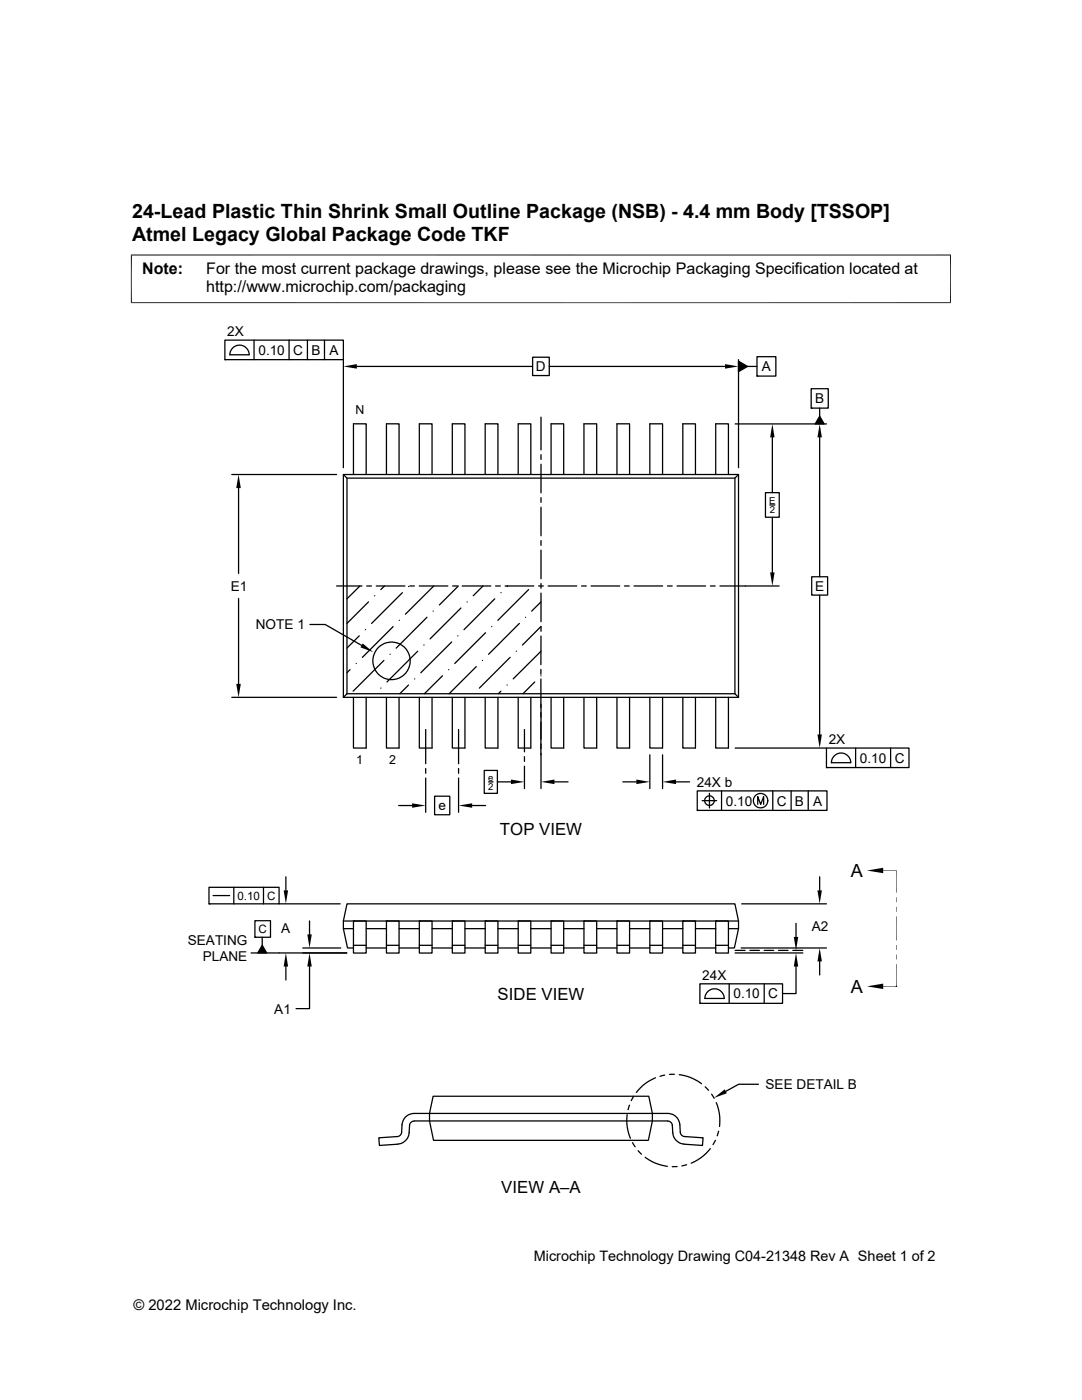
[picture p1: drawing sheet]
<svg xmlns="http://www.w3.org/2000/svg" width="216mm" height="279mm" viewBox="0 0 216 279" stroke-linecap="round" stroke-linejoin="round" font-family="sans-serif">
<g fill="none" stroke="#000" stroke-width=".25">
<path d="M44.9 67.9h23.6v3.9h-23.6zM44.9 71.8h.1M46.4 69.4a1.91 1.91 0 0 1 2.1-.4 1.91 1.91 0 0 1 1.2 1.8h-3.8l.1-.6zM50.7 67.9v3.9M57.7 67.9v3.9M61.3 67.9v3.9M64.7 67.9v3.9M68.5 71.8v21.5M71.2 73.1h35.1M106.3 71.3h3.3v3.7h-3.3zM109.6 73.1h35.1M147.4 72.1l1.8 1-1.8 1.1z"/>
<path d="M147.4 71.8v21.5M149.2 73.1h1.8M151 71.2h3.8v3.9h-3.8zM151 75.1h.1M161.9 77.6h3.4v3.8h-3.4zM46.2 94.7h21M47.6 97.4v17M68.5 94.7l.7 .7v43.1M68.5 94.7h78.9v44.5h-78.9zM70.5 94.7v-10.1h2.6v10.1M77.1 94.7v-10.1h2.5v10.1M83.7 94.7v-10.1h2.5v10.1"/>
<path d="M90.3 94.7v-10.1h2.5v10.1M96.8 94.7v-10.1h2.6v10.1M103.4 94.7v-10.1h2.5v10.1M107.9 83.2v6.6M107.9 90.7v1M107.9 92.6v5.8M107.9 99.3v1M110 94.7v-10.1h2.5v10.1M116.5 94.7v-10.1h2.6v10.1M123.1 94.7v-10.1h2.5v10.1M129.7 94.7v-10.1h2.5v10.1M136.2 94.7v-10.1h2.6v10.1"/>
<path d="M142.8 94.7v-10.1h2.6v10.1M146.6 95.4v43.1l.8 .7M146.7 84.6h18.2M147.4 94.7l-.8 .7h-77.4M152.7 98.3h2.8v4.9h-2.8zM154.1 87.3v11M161.9 81.4h.1M163.6 83.1l.8 1.5h-1.7zM163.6 81.4v1.7M163.6 87.3v27.8M47.6 119.4v17.1M67.2 116.9h5"/>
<path d="M71.8 116.9l-2.6 2.6M73.2 116.9h.9M74.8 118.9h.1M75.1 116.9h5.7M76.7 116.9l-.7 .8M80.3 118.3l-6.2 6.1M81.5 117.1h.1M81.7 116.9h1M83.7 116.9h5.7M86.6 116.9l-5.7 5.7M90.3 116.9h1M91.5 116.9l-3.8 3.8"/>
<path d="M92.2 116.9h5.7M96.4 116.9l-2 2M98.7 119.5l-6.1 6.2M98.9 116.9h.9M99.9 118.3h.1M100.8 116.9h5.7M101.3 116.9l-.1 .2M105.5 117.7l-6.2 6.1M107.5 116.9h.9M107.9 101.2v5.7M107.9 107.9v.9M107.9 109.8v5.7"/>
<path d="M107.9 116.5v.9M107.9 118.4v5.7M109.4 116.9h5.7M116 116.9h1M117.9 116.9h5.8M124.6 116.9h1M126.5 116.9h5.7M133.2 116.9h.9M135.1 116.9h5.7M141.8 116.9h.9M143.7 116.9h11.8M153.6 100.8h1"/>
<path d="M154.1 103.2v11M162 115.1h3.1v3.7h-3.1zM163.6 118.8v27.8M46.2 139.2h21M61.8 124.6h3.1l7.3 4.2M68.5 139.2h.1M69.2 138.5h77.4M69.2 138.5l-.7 .7M69.9 133.6l-.7 .7M70.5 139.2v10.1h2.6v-10.1M71.1 132.4h.1M71.7 126.9l-2.5 2.4"/>
<path d="M72.9 125.7h.1M73.5 120.1l-4.3 4.3M76 137.3h.1M76.6 131.8l-6.1 6.1M77.1 139.2v10.1h2.5v-10.1M77.8 130.6h.1M78.4 125.1l-6.1 6.1M79.7 123.8h.1M81.5 136.7l-1.7 1.8M82.7 135.5h.1M83.4 130l-6.2 6.1M83.7 139.2v10.1h2.5v-10.1"/>
<path d="M84.6 128.7h.1M85.2 123.2l-6.1 6.1M86.4 122h.1M88.3 134.9l-3.6 3.6M89.5 133.6h.1M90.1 128.1l-6.1 6.2M90.3 139.2v10.1h2.5v-10.1M91.4 126.9h.1M92 121.3l-6.2 6.2M93.2 120.1h.1M95 133l-5.4 5.5M96.3 131.8h.1"/>
<path d="M96.8 139.2v10.1h2.6v-10.1M96.9 126.3l-6.2 6.1M98.1 125.1h.1M99.9 137.9l-.5 .6M101.2 136.7h.1M101.8 131.2l-6.1 6.1M103 130h.1M103.4 139.2v10.1h2.5v-10.1M103.6 124.4l-6.1 6.2M104.9 123.2h.1M106.7 136.1l-2.3 2.4M107.9 133.6v1"/>
<path d="M107.9 135.5v21.9M107.9 134.9h.1M107.9 126l.1-1-3.8 3.7M107.9 126.9v5.8M108 120.1l-1.9 1.9M108 130l-5.6 5.5M110 139.2v10.1h2.5v-10.1M116.5 139.2v10.1h2.6v-10.1M123.1 139.2v10.1h2.5v-10.1M129.7 139.2v10.1h2.5v-10.1M136.2 139.2v10.1h2.6v-10.1M142.8 139.2v10.1h2.6v-10.1"/>
<path d="M84.9 145.6v6.8M84.9 153.4v.9M84.9 155.3v6.8M86.7 158.9h3v3.7h-3zM91.5 145.6v6.8M91.5 153.4v.9M91.5 155.3v6.8M96.6 153.8h2.7v4.5h-2.7zM97.5 156h.9M99.3 156h2.7M104.6 145.6v4.5M104.6 151v1"/>
<path d="M104.6 152.9v4.5M110.6 156h2.7M124.3 156h2.7M129.7 150.6v6.8M132.2 150.6v6.8M134.9 156h2.7M139.1 157.8h25.9v3.9h-25.9zM140.1 159.8h2.9M141.6 158.3v2.9M144 157.8v3.9M146.7 149.3h18.2M154.2 157.8v3.9"/>
<path d="M157.9 157.8v3.9M161.3 157.8v3.9M164.9 149.3h16.5v3.9h-16.5zM164.9 153.2h.1M165.9 152.2h3.9a1.93 1.93 0 0 0-2-1.9 1.93 1.93 0 0 0-1.9 1.9M170.7 149.3v3.9M177.7 149.3v3.9M41.7 177.1h14v3.3h-14zM42.5 178.7h3.3M46.7 177.1v3.3M52.6 177.1v3.3M57 175v2.7"/>
<path d="M79.5 160.8h2.7M94.2 160.8h2.7M139.1 161.7h.1M151.2 160.5v-1.5l.6 1.5 .6-1.5v1.5M163.6 175v2.7M41.7 180.4h.1M50.1 190.2h19.1M50.9 183.7h3.1v3.3h-3.1zM50.9 187h.1M52.3 188.7l.9 1.5h-1.8zM52.3 187v1.7M55.7 180.4h12.2"/>
<path d="M57 192.9v2.7M60.4 189.2h7.6M61.8 192.9v8.4h-2.7M61.8 183.8v2.7M68.5 185.3h2M68.5 183.8h78.9M70.5 183.8h2.6v6.4h-2.6zM70.5 183.8h.1M70.5 189.2h-1.2l-.8-3.9v-1.5l.7-3.4h77.4l.8 3.4v1.5l-.9 3.9h-1.1M70.5 188.7h2.6M73.1 189.2h4M73.1 185.3h4"/>
<path d="M77.1 183.8h2.5v6.4h-2.5zM77.1 183.8h.1M77.1 188.7h2.5M79.6 189.2h4.1M79.6 185.3h4.1M83.7 183.8h2.5v6.4h-2.5zM83.7 183.8h.1M83.7 188.7h2.5M86.2 189.2h4.1M86.2 185.3h4.1M90.3 183.8h2.5v6.4h-2.5zM90.3 183.8h.1"/>
<path d="M90.3 188.7h2.5M92.8 189.2h4M92.8 185.3h4M96.8 183.8h2.6v6.4h-2.6zM96.8 183.8h.1M96.8 188.7h2.6M99.4 189.2h4M99.4 185.3h4M103.4 183.8h2.5v6.4h-2.5zM103.4 183.8h.1M103.4 188.7h2.5M105.9 189.2h4.1"/>
<path d="M105.9 185.3h4.1M110 183.8h2.5v6.4h-2.5zM110 183.8h.1M110 188.7h2.5M112.5 189.2h4M112.5 185.3h4M116.5 183.8h2.6v6.4h-2.6zM116.5 183.8h.1M116.5 188.7h2.6M119.1 189.2h4M119.1 185.3h4M123.1 183.8h2.5v6.4h-2.5z"/>
<path d="M123.1 183.8h.1M123.1 188.7h2.5M125.6 189.2h4.1M125.6 185.3h4.1M129.7 183.8h2.5v6.4h-2.5zM129.7 183.8h.1M129.7 188.7h2.5M132.2 189.2h4M132.2 185.3h4M136.2 183.8h2.6v6.4h-2.6zM136.2 183.8h.1M136.2 188.7h2.6"/>
<path d="M138.8 189.2h4M138.8 185.3h4M139.7 196.3h16.4v3.9h-16.4zM140.6 199.3h3.9a1.93 1.93 0 0 0-1.9-2 1.93 1.93 0 0 0-1.9 2M142.8 183.8h2.6v6.4h-2.6zM142.8 183.8h.1M142.8 188.7h2.6M145.4 185.3h2M145.5 196.3v3.9M146.7 190.2h13.5M146.7 189.7h2M147.9 189.2h17"/>
<path d="M148 180.4h16.9M149.6 189.7h1.9M152.5 196.3v3.9M152.5 189.7h1.9M155.3 189.7h1.9M158.2 189.7h2M158.8 192.9v5.4h-2.7M158.8 184.3v2.7M163.6 191.9v2.7M178.9 196.8h.1M86.4 218.8h43.1l.7 3.4v1.5l-.8 3.9h-42.9l-.8-3.9v-1.5zM126.4 218.8l-.4 .8"/>
<path d="M130.8 215.1l-1.9 1.1-1.9 1.8M132.6 214.6l-.9 .2M134.6 214.4h-1M135.5 214.5a8.9 8.9 0 0 1 4.5 1.8M139.7 200.2h.1M140.7 216.9l.7 .7M142 218.4l.5 .8M151.3 216.4h-3.9l-2.6 1.4M75.6 227.1l4-.4 .5-.6 .1-1.6a2.43 2.43 0 0 1 2.4-2.3h50.6a2.43 2.43 0 0 1 2.5 2.3l.1 1.6 .5 .6 4 .4-.1 1.5-3.7-.3a2.44 2.44 0 0 1-2.3-2.2v-1.5a.99 .99 0 0 0-1-.9h-50.6a.95 .95 0 0 0-.9 .9l-.1 1.5a2.49 2.49 0 0 1-2.2 2.2l-3.7 .3zM125.1 222.4a9.4 9.4 0 0 0 .7 4.8M125.6 220.6l-.3 .9M126.2 228l.5 .9"/>
<path d="M127.3 229.6l.7 .7M128.7 230.9a9.2 9.2 0 0 0 4.5 1.9M135.1 232.8h-1M137 232.5l-.9 .2M141.7 229.2l-1.9 1.9-1.9 1M142.7 227.6l-.4 .8M142.9 220a9.2 9.2 0 0 1 .7 4.8M143.4 225.8l-.3 .9"/>
<circle cx="78.1" cy="131.9" r="3.7"/>
<circle cx="141.6" cy="159.8" r=".96"/>
<circle cx="151.8" cy="159.8" r="1.44"/>
</g>
<path d="M26.1 50.9h163.7M26.2 50.8v9.7M189.7 50.8v9.7M26.1 60.4h163.7M176.2 173.7h2.7v4.4M176.2 196.8h2.7M178.9 182.9v4.8M178.9 192.4v4.5" fill="none" stroke="#000" stroke-width=".2"/>
<g fill="#000">
<path d="M68.5 73.1l2.7-.4v.9zM144.7 72.7l2.7 .4-2.7 .5zM147.4 72.1l1.8 1-1.8 1.1zM47.6 94.7l.4 2.7h-.9zM154.1 84.6l.5 2.7h-.9zM163.6 83.1l.8 1.5h-1.7zM163.6 84.6l.4 2.7h-.9zM153.7 114.2h.9l-.5 2.7zM47.1 136.5h.9l-.4 2.7zM72.4 128.4l2.1 1.8-2.6-1zM102 155.6l2.6 .4-2.6 .5zM107.9 156l2.7-.4v.9z"/>
<path d="M127 155.6l2.7 .4-2.7 .5zM132.2 156l2.7-.4v.9zM163.1 146.6h.9l-.4 2.7zM56.6 177.7h.9l-.5 2.7zM82.2 160.3l2.7 .5-2.7 .4zM91.5 160.8l2.7-.5v.9zM163.1 177.7h.9l-.4 2.7zM173 173.7l3.2-.5v1.1zM178.8 179.1l.1 .9h-.1zM178.8 179.1h.1v.9zM52.3 188.7l.9 1.5h-1.8zM57 190.2l.5 2.7h-.9z"/>
<path d="M61.3 186.5h.9l-.4 2.7zM61.8 190.2l.4 2.7h-.9zM158.4 187h.9l-.5 2.7zM158.8 190.2l.5 2.7h-.9zM163.6 189.2l.4 2.7h-.9zM173 196.8l3.2-.5v1.1zM178.8 181l.1 .9h-.1zM178.8 188.6l.1 1h-.1zM178.8 190.5l.1 1h-.1zM178.8 181h.1v.9zM178.8 188.6h.1v1zM178.8 190.5h.1v1z"/>
<path d="M142.5 219.1l2.1-1.7 .4 .8z"/>
</g>
<g font-size="3.9">
<text x="26.4" y="43.5">24-Lead Plastic Thin Shrink Small Outline Package (NSB) - 4.4 mm Body [TSSOP]</text>
<text x="26.4" y="48.1">Atmel Legacy Global Package Code TKF</text>
</g>
<g font-size="3.6">
<text x="169.8" y="175">A</text>
<text x="169.8" y="198.1">A</text>
</g>
<g font-size="3.3">
<text x="99.8" y="166.7">TOP VIEW</text>
<text x="99.3" y="199.5">SIDE VIEW</text>
<text x="100" y="238">VIEW A–A</text>
</g>
<g font-size="3.2">
<text x="28.4" y="54.7">Note:</text>
<text x="41.1" y="58.3">http://www.microchip.com/packaging</text>
<text x="41.1" y="54.7">For the most current package drawings, please see the Microchip Packaging Specification located at</text>
</g>
<g font-size="2.9">
<text x="106.5" y="251.7">Microchip Technology Drawing C04-21348 Rev A Sheet 1 of 2</text>
<text x="26.6" y="261.3">© 2022 Microchip Technology Inc.</text>
</g>
<g font-size="2.7">
<text x="45.3" y="67.1">2X</text>
<text x="51.6" y="70.8">0.10</text>
<text x="58.5" y="70.8">C</text>
<text x="62.1" y="70.8">B</text>
<text x="65.7" y="70.8">A</text>
<text x="106.9" y="74.1">D</text>
<text x="152" y="74.1">A</text>
<text x="162.6" y="80.5">B</text>
<text x="46.1" y="117.9">E1</text>
<text x="162.6" y="117.9">E</text>
<text x="51" y="125.6">NOTE 1</text>
<text x="165.4" y="148.5">2X</text>
<text x="171.6" y="152.2">0.10</text>
<text x="178.6" y="152.2">C</text>
<text x="87.5" y="161.7">e</text>
<text x="139" y="157">24X b</text>
<text x="144.8" y="160.8">0.10</text>
<text x="155" y="160.8">C</text>
<text x="158.6" y="160.8">B</text>
<text x="162.2" y="160.8">A</text>
<text x="162" y="185.8">A2</text>
<text x="37.5" y="188.6">SEATING</text>
<text x="40.4" y="191.8">PLANE</text>
<text x="56.1" y="186.3">A</text>
<text x="140.1" y="195.6">24X</text>
<text x="54.7" y="202.3">A1</text>
<text x="146.3" y="199.2">0.10</text>
<text x="153.3" y="199.3">C</text>
<text x="152.7" y="217.3">SEE DETAIL B</text>
</g>
<g font-size="2.5">
<text x="70.9" y="82.7">N</text>
<text x="71.1" y="152.5">1</text>
<text x="77.7" y="152.5">2</text>
</g>
<g font-size="2.3">
<text x="47.4" y="179.6">0.10</text>
<text x="53.3" y="179.6">C</text>
<text x="51.6" y="186.2">C</text>
</g>
<g font-size="1.9">
<text x="153.5" y="100.5">E</text>
<text x="153.6" y="102.4">2</text>
<text x="97.4" y="155.8">e</text>
<text x="97.4" y="157.6">2</text>
</g>
</svg>
